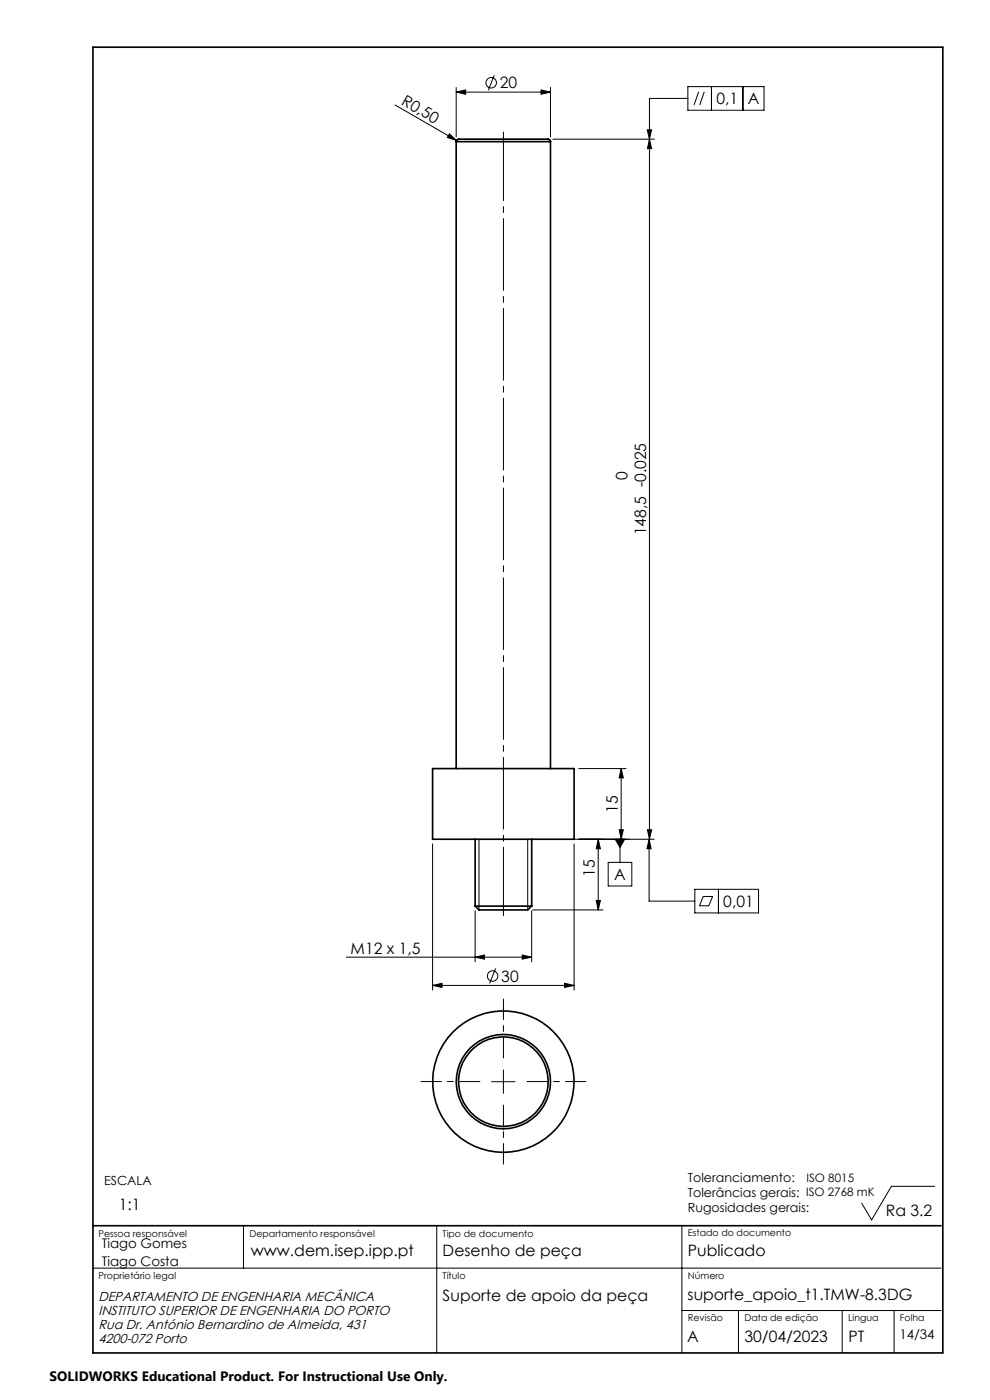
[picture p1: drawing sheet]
<svg xmlns="http://www.w3.org/2000/svg" width="210mm" height="297mm" viewBox="0 0 210 297" stroke-linecap="round" stroke-linejoin="round" font-family="sans-serif">
<g fill="none" stroke="#000" stroke-width=".35">
<path d="M19.7 10h180.3v277h-180.3zM96.8 30.1l.1-.4 .4-.2h19l.4 .3 .1 .3M96.8 30.1h20M96.8 30.1v133M116.8 30.1v133M91.8 163.1h30v14.9h-30zM100.8 178v14.2M112.8 178v14.2M100.8 192.2h12M100.8 192.2l.8 .8h10.3l.9-.8M19.7 260h179.9"/>
<circle cx="106.8" cy="229.5" r="15"/>
<circle cx="106.8" cy="229.5" r="10"/>
<circle cx="106.8" cy="229.5" r="9.5"/>
</g>
<g fill="none" stroke="#000" stroke-width=".21">
<path d="M96.8 19.5l2-.4v.9zM96.8 18.6v10.4M96.8 19.5h20M104.8 16l-1.2 3.2M114.8 19.1l2 .4-2 .5zM116.8 18.6v10.4M145.9 18.4h16.2v5h-16.2zM148.2 19.5l-1 2.8M149.4 19.5l-1 2.8M150.9 18.4v5M157.6 18.4v5M83.8 22.3l13 7.5"/>
<path d="M95.3 28.4l1.5 1.4-1.9-.6zM96.8 29.8l.5 .3M117.3 29.5h21.5M137.3 27.5h.9l-.4 2zM137.8 29.5l.4 2h-.9zM145.9 20.9h-8.1v157.1M91.8 179v31M101.6 178v15M111.9 178v15M121.8 179v31M122.8 163.1h10M126.9 178v15"/>
<path d="M126.9 178l.5 2.1h-.9zM130.5 178h2l-1 1.8zM131.3 176h.9l-.4 2zM131.5 178v4.9M131.8 163.1l.4 1.9h-.9zM131.8 163.1v14.9M137.3 176h.9l-.4 2zM137.7 178v13.2h9.7M137.7 178l.4 2.1h-.9zM138.8 178h-17M100.8 193.2v10.8M112.8 193.2v10.8"/>
<path d="M113 193h14.9M126.5 191h.9l-.5 2zM129 182.9h5v5.1h-5zM147.4 188.7h13.5v5h-13.5zM149.2 190.2h2l-.8 2h-2zM152.4 188.7v5M73.4 203.1h39.4M91.8 209.1l2-.5v.9zM91.8 209.1h30M100.8 203.1l2-.5v.9zM105.1 205.5l-1.2 3.1M110.8 202.6l2 .5-2 .4z"/>
<path d="M119.8 208.6l2 .5-2 .4zM104.3 229.5h5M106.8 227v4.9M198.3 251.7h-9.2l-4.2 7.1-2.1-3.6M19.6 269h180M51.6 260v9M92.6 260v27M144.6 260v27M144.6 278h55M156.6 278v9M178.6 278v9M189.7 278v9"/>
<circle cx="104.2" cy="17.6" r="1.11"/>
<circle cx="104.5" cy="207" r="1.11"/>
</g>
<path d="M101.8 229.4h-12.5M106.8 224.4v-12.5M106.8 234.4v12.5M111.8 229.4h12.5" fill="none" stroke="#000" stroke-width=".21" stroke-dasharray="15.2 1.3 1.3 1.3" stroke-dashoffset="10.9"/>
<path d="M106.8 194.3v-166.3" fill="none" stroke="#000" stroke-width=".21" stroke-dasharray="15.2 1.3 1.3 1.3" stroke-dashoffset=".7"/>
<g fill="#000">
<path d="M95.3 28.4l1.5 1.4-1.9-.6z"/>
<path d="M126.9 178l.5 2.1h-.9zM126.5 191h.9l-.5 2zM137.8 29.5l.4 2h-.9zM137.3 176h.9l-.4 2z"/>
<path d="M131.3 176h.9l-.4 2zM131.8 163.1l.4 1.9h-.9z"/>
<path d="M130.5 178l1 1.8 1-1.8zM137.7 178l.4 2.1h-.9zM137.3 27.5h.9l-.4 2z"/>
<path d="M100.8 203.1l2-.5v.9zM110.8 202.6l2 .5-2 .4zM96.8 19.5l2-.4v.9zM114.8 19.1l2 .4-2 .5z"/>
<path d="M119.8 208.6l2 .5-2 .4zM91.8 209.1l2-.5v.9z"/>
</g>
<g font-size="3.3">
<text x="84.9" y="22.1" transform="rotate(30 84.9 22.1)">R0,50</text>
<text x="106" y="18.8">20</text>
<text x="152" y="22.1">0,1</text>
<text x="158.6" y="22.1">A</text>
<text x="133.1" y="101.9" transform="rotate(-90 133.1 101.9)">0</text>
<text x="137.1" y="113.6" transform="rotate(-90 137.1 113.6)">148,5 -0.025</text>
<text x="131.1" y="172.4" transform="rotate(-90 131.1 172.4)">15</text>
<text x="126.2" y="186" transform="rotate(-90 126.2 186)">15</text>
<text x="130.3" y="186.7">A</text>
<text x="153.4" y="192.4">0,01</text>
<text x="74.4" y="202.3">M12 x 1,5</text>
<text x="106.3" y="208.3">30</text>
<text x="25.2" y="256.7">1:1</text>
<text x="187.9" y="258.1">Ra 3.2</text>
<text x="53.2" y="266.5">www.dem.isep.ipp.pt</text>
<text x="93.9" y="266.5">Desenho de peça</text>
<text x="145.9" y="266.5">Publicado</text>
<text x="145.9" y="275.7">suporte_apoio_t1.TMW-8.3DG</text>
<text x="93.9" y="276.1">Suporte de apoio da peça</text>
<text x="145.8" y="284.7">A</text>
<text x="157.9" y="284.7">30/04/2023</text>
<text x="180" y="284.7">PT</text>
</g>
<text font-size="2.9" x="10.5" y="292.9">SOLIDWORKS Educational Product. For Instructional Use Only.</text>
<g font-size="2.8">
<text x="21.6" y="264.7">Tiago Gomes</text>
<text x="21.6" y="268.6">Tiago Costa</text>
<text x="20.9" y="276">DEPARTAMENTO DE ENGENHARIA MECÂNICA</text>
<text x="20.9" y="282">Rua Dr. António Bernardino de Almeida, 431</text>
<text x="20.9" y="279">INSTITUTO SUPERIOR DE ENGENHARIA DO PORTO</text>
<text x="20.9" y="285">4200-072 Porto</text>
<text x="190.8" y="284.1">14/34</text>
</g>
<g font-size="2.7">
<text x="22.1" y="251.4">ESCALA</text>
<text x="145.9" y="250.8">Toleranciamento:</text>
<text x="145.9" y="254">Tolerâncias gerais: ISO 2768 mK</text>
<text x="145.9" y="257.1">Rugosidades gerais:</text>
</g>
<text font-size="2.5" x="171.1" y="250.7">ISO 8015</text>
<g font-size="2">
<text x="20.9" y="262.3">Pessoa responsável</text>
<text x="52.9" y="262.3">Departamento responsável</text>
<text x="93.9" y="262.3">Tipo de documento</text>
<text x="145.9" y="262.1">Estado do documento</text>
<text x="20.9" y="271.3">Proprietário legal</text>
<text x="93.9" y="271.3">Título</text>
<text x="145.9" y="271.3">Número</text>
<text x="145.9" y="280.3">Revisão</text>
<text x="157.9" y="280.3">Data de edição</text>
<text x="179.9" y="280.3">Lingua</text>
<text x="190.9" y="280.3">Folha</text>
</g>
</svg>
